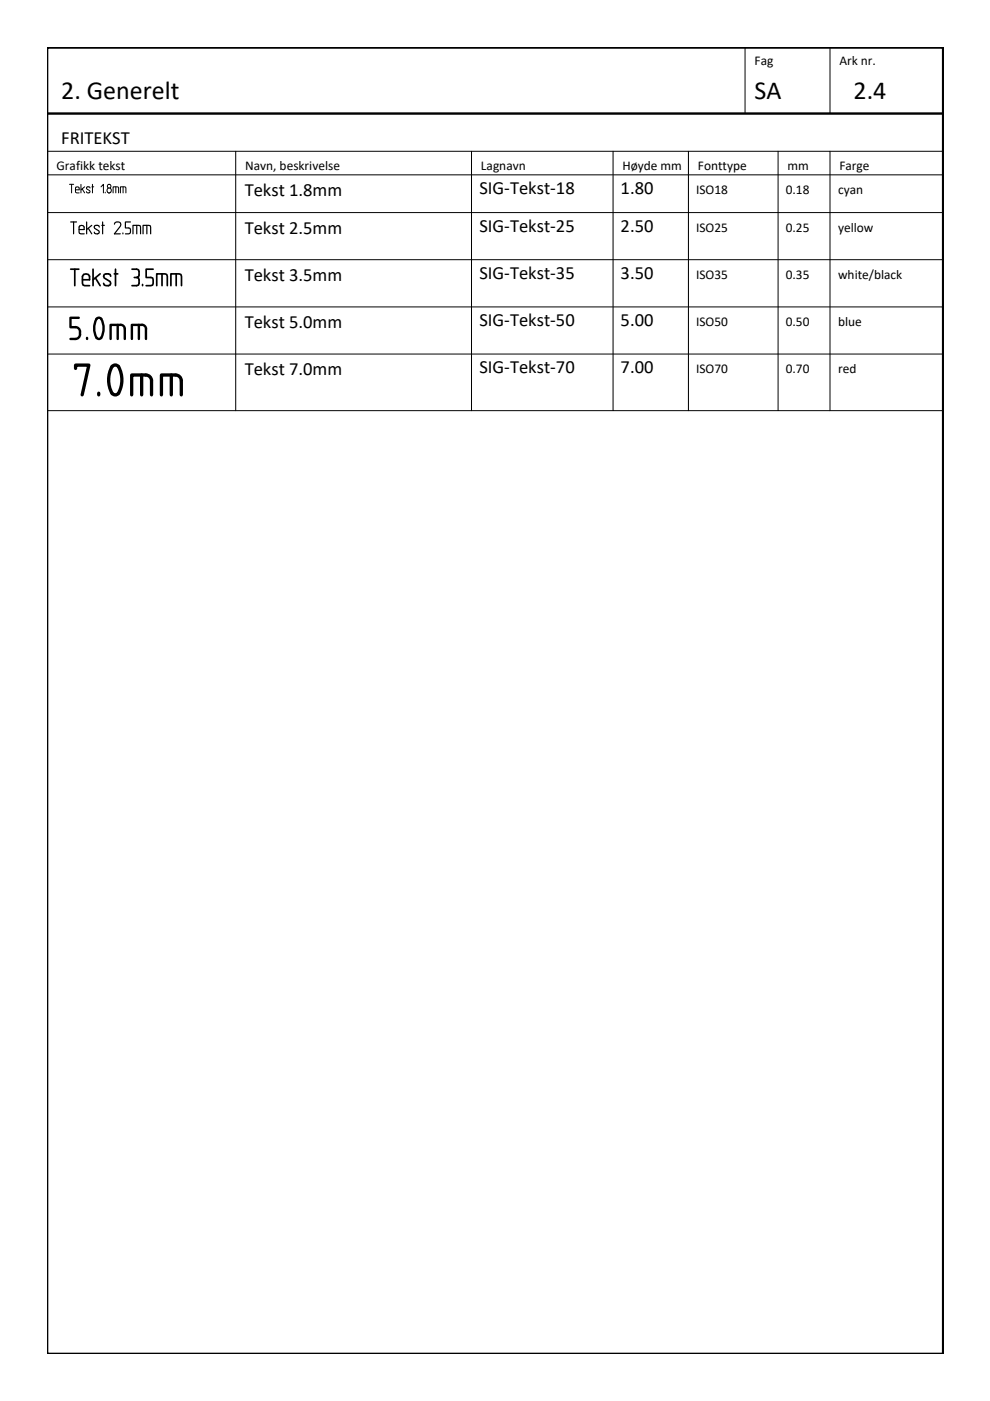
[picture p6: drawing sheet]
<svg xmlns="http://www.w3.org/2000/svg" width="210mm" height="297mm" viewBox="0 0 210 297" stroke-linecap="round" stroke-linejoin="round" font-family="sans-serif">
<!-- layer: RAMME -->
<path d="M10 10.1h190v276.9h-190zM10 24.1h189.9" fill="none" stroke="#000" stroke-width=".51"/>
<!-- layer: RAMME SYMBOLER -->
<g fill="none" stroke="#000" stroke-width=".21">
<path d="M158 10.1v14M176 10.1v14M10 37.1h189.9M10 32.1h189.9M50 32.1v55M100 32.1v55M130 32.1v55M146 32.1v55M165 32.1v55M176 32.1v55M10 45.1h189.9M10 55.1h189.9"/>
<path d="M10 65.1h189.9M10 75.1h189.9M10 87.1h189.9"/>
</g>
<!-- layer: SIG-Tekst-18 -->
<g fill="none" stroke="#000" stroke-width=".21">
<path d="M14.7 39.1h.9M15.2 39.1v1.8M17.2 39.1v1.8M17.9 39.6l-.7 .6M19.1 39.9a.45 .45 0 0 0-.7-.2v.4l.6 .3 .1 .2-.3 .3-.4-.1-.1-.2M19.5 39.6h.4M19.6 39.1v1.8M21.4 39.6l.5-.5v1.8M23 39.9a.51 .51 0 0 0-.3 .7 .51 .51 0 0 0 .8 .2 .56 .56 0 0 0-.2-.9M24.6 39.6v1.3M26.1 39.6v1.3M16 40.2h.8l-.1-.5h-.6l-.1 .9 .3 .3h.5"/>
<path d="M17.4 40.1l.5 .8M22.3 40.8v.1M23 40.9h.2M24 40.9v-1.3l1.1 .1v1.2M25.5 40.9v-1.3l1.1 .1 .1 1.2"/>
<circle cx="23.1" cy="39.5" r=".39"/>
</g>
<!-- layer: SIG-Tekst-25 -->
<g fill="none" stroke="#000" stroke-width=".25">
<path d="M15 47.1h1.2M15.6 47.1v2.5M16.8 48.7h1v-.6l-.1-.2h-.7l-.2 .2v1.1v.3l.3 .1h.7M18.4 47.1v2.5M18.7 48.4l.8 1.2M19.5 47.8l-1.1 .9M21.1 48.1a.65 .65 0 0 0-1-.2v.5l.9 .5 .1 .3a.63 .63 0 0 1-1 .3l-.1-.3M21.6 47.8h.5M21.8 47.1v2.5M24.3 47.5l.1-.2a.84 .84 0 0 1 1.1 0v.7l-1.2 1.6h1.2M26.1 49.4v.2M27.7 47.1h-1.1v1.2h.7l.3 .1 .1 .3-.1 .8-1 .1"/>
<path d="M28.2 49.6v-1.8l1.5 .1 .1 1.7M29 47.8v1.8M30.3 49.6v-1.8l1.6 .1v1.7M31.1 47.8v1.8"/>
</g>
<!-- layer: SIG-Tekst-35 -->
<g fill="none" stroke="#000" stroke-width=".36">
<path d="M15 57.1h1.7M15.9 57.1v3.5M17.5 59.3h1.5v-.7l-.3-.4-.5-.1-.5 .1-.2 .4v1.5l.1 .3 .4 .2h1M19.7 57.1v3.5M20.2 58.9l1 1.7M21.2 58.1l-1.5 1.2M23.5 58.6l-.2-.4a.89 .89 0 0 0-1.3 .4l.1 .3 1.2 .8 .2 .4a.89 .89 0 0 1-1.4 .3l-.1-.3M24.2 58.1h.8M24.5 57.1v3.5M28 57.1h1l.4 .1 .1 .4-.1 1.1-.4 .1 .4 .1 .1 .4-.1 1.1-1.4 .2M28.5 58.8h.5M32.5 57.1h-1.5v1.7l1.4 .1 .1 .4-.1 1.1-1.4 .2"/>
<path d="M34.4 58.1v2.5M37.4 58.1v2.5M30.2 60.3v.3M33.2 60.6v-2.5l2.1 .1 .2 .4v2M36.2 60.6v-2.5l2.2 .1 .1 .4v2"/>
</g>
<!-- layer: SIG-Tekst-50 -->
<path d="M16 69.3a1.29 1.29 0 0 1 1 1.3 1.29 1.29 0 0 1-1 1.3h-1.1M16.7 67.4h-1.8v2h1.1M18.5 71.6v.3M20.5 67.6l.3-.2h.4a3 3 0 0 1 .7 3.1 1.36 1.36 0 0 1-.7 1.3h-.4a3 3 0 0 1-.7-3.1zM25 68.9v3M25.6 68.9h-2.1v3M25.6 68.9a.88 .88 0 0 1 .9 .8v2.2M29.4 68.9v3M30.1 68.9h-2.1v3M30.1 68.9a.88 .88 0 0 1 .9 .8l-.1 2.2" fill="none" stroke="#000" stroke-width=".51"/>
<!-- layer: SIG-Tekst-70 -->
<path d="M16 78.1v-.7h2.8l-1.4 6.3M23.9 77.6a.87 .87 0 0 1 1.2 .2 5.7 5.7 0 0 1-.2 5.8 .87 .87 0 0 1-1.2-.2 5.7 5.7 0 0 1 .2-5.8zM30 79.5v4.2M36.3 79.5v4.2M20.9 83.4v.3M27.9 83.7v-4.2h3a1.22 1.22 0 0 1 1.2 1.2v3M34.2 83.7v-4.2h3a1.22 1.22 0 0 1 1.2 1.2v3" fill="none" stroke="#000" stroke-width=".7"/>
<g font-size="5.5">
<text x="13" y="21.1">2. Generelt</text>
<text x="160" y="21.1">SA</text>
<text x="181" y="21.1">2.4</text>
</g>
<g font-size="3.9">
<text x="13" y="30.6">FRITEKST</text>
<text x="51.9" y="41.6">Tekst 1.8mm</text>
<text x="101.6" y="41.2">SIG-Tekst-18</text>
<text x="131.6" y="41.2">1.80</text>
<text x="51.9" y="49.6">Tekst 2.5mm</text>
<text x="101.6" y="49.2">SIG-Tekst-25</text>
<text x="131.6" y="49.1">2.50</text>
<text x="51.9" y="59.6">Tekst 3.5mm</text>
<text x="101.6" y="59.2">SIG-Tekst-35</text>
<text x="131.6" y="59.1">3.50</text>
<text x="51.9" y="69.6">Tekst 5.0mm</text>
<text x="101.6" y="69.2">SIG-Tekst-50</text>
<text x="131.6" y="69.1">5.00</text>
<text x="51.9" y="79.6">Tekst 7.0mm</text>
<text x="101.6" y="79.2">SIG-Tekst-70</text>
<text x="131.6" y="79.1">7.00</text>
</g>
<g font-size="2.8">
<text x="160" y="13.9">Fag</text>
<text x="178" y="13.9">Ark nr.</text>
<text x="12" y="36.1">Grafikk tekst</text>
<text x="52" y="36.1">Navn, beskrivelse</text>
<text x="102" y="36.1">Lagnavn</text>
<text x="132" y="36.1">Høyde mm</text>
<text x="147.6" y="41.2">ISO18</text>
<text x="148" y="36.1">Fonttype</text>
<text x="166.6" y="41.2">0.18</text>
<text x="167" y="36.1">mm</text>
<text x="177.7" y="41.2">cyan</text>
<text x="178" y="36.1">Farge</text>
<text x="147.6" y="49.2">ISO25</text>
<text x="166.6" y="49.1">0.25</text>
<text x="177.7" y="49.1">yellow</text>
<text x="147.6" y="59.2">ISO35</text>
<text x="166.6" y="59.1">0.35</text>
<text x="177.7" y="59.1">white/black</text>
<text x="147.6" y="69.2">ISO50</text>
<text x="166.6" y="69.1">0.50</text>
<text x="177.7" y="69.1">blue</text>
<text x="147.6" y="79.2">ISO70</text>
<text x="166.6" y="79.1">0.70</text>
<text x="177.7" y="79.1">red</text>
</g>
</svg>
